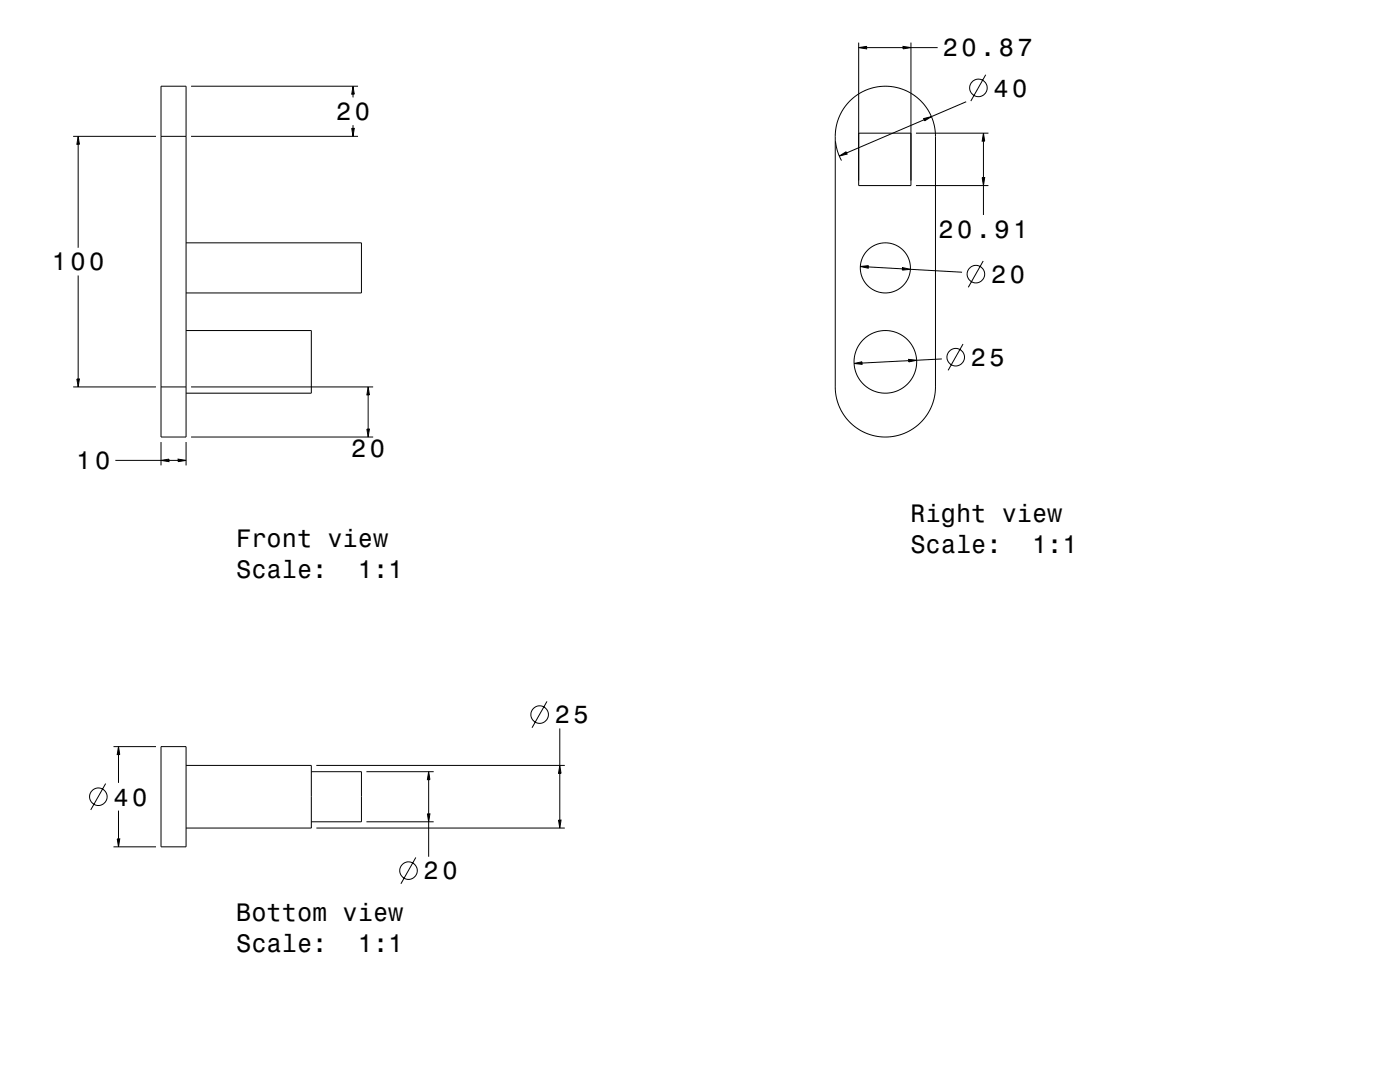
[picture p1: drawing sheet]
<svg xmlns="http://www.w3.org/2000/svg" width="559mm" height="432mm" viewBox="0 0 559 432" stroke-linecap="round" stroke-linejoin="round" font-family="sans-serif">
<g fill="none" stroke="#000" stroke-width=".4">
<path d="M342.7 19l3.2-.5v1zM342.7 17v57.1h20.9v-57.1M345.9 19h14.5M360.4 18.5l3.2 .5-3.2 .5zM363.6 19h10.7M64.3 34.4h10v140h-10zM76.3 34.4h66.6M140.9 34.4l.5 3.2h-1zM140.9 37.6v1.3M393.4 29.8l-5.9 10.5M29.2 54.4h33.1M31.2 54.4l.5 3.2h-1z"/>
<path d="M31.2 57.6v41.3M64.3 54.4h10M76.3 54.4h66.6M140.4 51.2h1l-.5 3.2zM140.9 49.9v1.3M333.5 56.4l.8 3.9 1.6 3.8M339.2 40.4l4.3-3.4 2.7-1.3 2.6-.8 5.5-.5 2.7 .3 2.9 .8 4.9 2.5 4 3.7 1.6 2.3 1.4 2.6 .9 2.6 .6 3-.1 105-.8 3.4-1.2 2.8-1.6 2.8-2.2 2.4-2.2 2-3 1.8-3.3 1.2-3.2 .7h-4l-3.7-.6-3.5-1.4-3.3-2.1-2.9-2.7-2.3-3.3-1.6-3.4-.9-3.9-.1-103.6 .5-3.4 1.2-3.6 1.8-3.3zM342.7 53.1h20.9M365.6 53.1h28.9M368.7 47.3l3.1-.8-2.7 1.8zM368.9 47.8l-31 13.2M385.6 40.6l-13.8 5.9"/>
<path d="M392.5 53.1l.5 3.2h-1zM392.5 56.3v14.6M335 62.3l2.7-1.7 .4 .9zM365.6 74.1h28.9M392 70.9h1l-.5 3.2zM392.5 74.1v11.7M74.3 96.9h70v20h-70M31.2 109.9v41.3M343.4 106.3l3.2-.3-.1 1zM346.6 106.5l13.6 .8M360.2 106.8l3.2 .7-3.2 .3zM363.4 107.5l20.6 1.1"/>
<path d="M392.4 104.2l-5.9 10.5M74.3 131.9h50v25h-50M384.4 137.3l-6 10.5M29.2 154.4h33.1M30.7 151.2h1l-.5 3.2zM64.3 154.4h10M76.3 154.4h72.6M146.9 154.4l.5 3.2h-1zM146.9 157.6v13.6M340.9 145.1l3.1-.7 .1 1zM362.7 143.4l3.2 .4-3.2 .6zM362.7 143.9l-18.6 1"/>
<path d="M375.9 143.2l-10 .6M64.3 176.4v9.3M74.3 176.4v9.3M76.3 174.4h72.6M146.4 171.2h1l-.5 3.2zM46 183.7h18.3M64.3 183.7l3.1-.5v1zM67.4 183.7h3.7M71.1 183.2l3.2 .5-3.2 .5zM218.3 279.9l-5.9 10.5M45.3 298h17M47.3 298l.5 3.1h-1z"/>
<path d="M64.3 298h10v40h-10zM223.4 290.7v14.8M42.2 312.7l-6 10.5M47.3 301.1v11.3M74.3 305.5h50v25h-50M124.3 308h20v20h-20M126.3 305.5h99.1M146.3 308h26.8M171.1 308l.5 3.1h-1zM171.1 311.1v13.7M223.4 305.5l.5 3.1h-1zM223.4 308.6v18.7"/>
<path d="M45.3 338h17M46.8 334.8h1l-.5 3.2zM47.3 323.5v11.3M126.3 330.5h99.1M146.3 328h26.8M170.6 324.8h1l-.5 3.2zM171.1 328v13.9M222.9 327.3h1l-.5 3.2zM166 342.2l-6 10.5"/>
<circle cx="390.5" cy="35.1" r="3.5"/>
<circle cx="353.4" cy="106.9" r="10"/>
<circle cx="389.5" cy="109.4" r="3.5"/>
<circle cx="353.4" cy="144.4" r="12.5"/>
<circle cx="381.5" cy="142.5" r="3.5"/>
<circle cx="215.4" cy="285.2" r="3.5"/>
<circle cx="39.2" cy="317.9" r="3.5"/>
<circle cx="163.1" cy="347.4" r="3.5"/>
</g>
<g fill="#000">
<path d="M342.7 19l3.2-.5v1z" fill-rule="evenodd"/>
<path d="M360.4 18.5l3.2 .5-3.2 .5z" fill-rule="evenodd"/>
<path d="M140.9 34.4l.5 3.2h-1z" fill-rule="evenodd"/>
<path d="M31.2 54.4l.5 3.2h-1z" fill-rule="evenodd"/>
<path d="M140.4 51.2h1l-.5 3.2z" fill-rule="evenodd"/>
<path d="M368.7 47.3l3.1-.8-2.7 1.8z" fill-rule="evenodd"/>
<path d="M392.5 53.1l.5 3.2h-1z" fill-rule="evenodd"/>
<path d="M335 62.3l2.7-1.7 .4 .9z" fill-rule="evenodd"/>
<path d="M392 70.9h1l-.5 3.2z" fill-rule="evenodd"/>
<path d="M343.4 106.3l3.2-.3-.1 1z" fill-rule="evenodd"/>
<path d="M360.2 106.8l3.2 .7-3.2 .3z" fill-rule="evenodd"/>
<path d="M30.7 151.2h1l-.5 3.2z" fill-rule="evenodd"/>
<path d="M146.9 154.4l.5 3.2h-1z" fill-rule="evenodd"/>
<path d="M340.9 145.1l3.1-.7 .1 1z" fill-rule="evenodd"/>
<path d="M362.7 143.4l3.2 .4-3.2 .6z" fill-rule="evenodd"/>
<path d="M146.4 171.2h1l-.5 3.2z" fill-rule="evenodd"/>
<path d="M64.3 183.7l3.1-.5v1z" fill-rule="evenodd"/>
<path d="M71.1 183.2l3.2 .5-3.2 .5z" fill-rule="evenodd"/>
<path d="M47.3 298l.5 3.1h-1z" fill-rule="evenodd"/>
<path d="M171.1 308l.5 3.1h-1z" fill-rule="evenodd"/>
<path d="M223.4 305.5l.5 3.1h-1z" fill-rule="evenodd"/>
<path d="M46.8 334.8h1l-.5 3.2z" fill-rule="evenodd"/>
<path d="M170.6 324.8h1l-.5 3.2z" fill-rule="evenodd"/>
<path d="M222.9 327.3h1l-.5 3.2z" fill-rule="evenodd"/>
</g>
<g font-size="10.1">
<text x="376.3" y="22.5">20.87</text>
<text x="396.6" y="38.6">40</text>
<text x="134.1" y="47.9">20</text>
<text x="374.6" y="94.8">20.91</text>
<text x="20.7" y="107.9">100</text>
<text x="395.6" y="112.9">20</text>
<text x="387.5" y="146">25</text>
<text x="140.2" y="182.2">20</text>
<text x="30.5" y="187.2">10</text>
<text x="363.4" y="208.5">Right view</text>
<text x="94.3" y="218.5">Front view</text>
<text x="363.4" y="220.6">Scale:</text>
<text x="412" y="220.6">1:1</text>
<text x="94.3" y="230.6">Scale:</text>
<text x="142.8" y="230.6">1:1</text>
<text x="221.4" y="288.7">25</text>
<text x="45.3" y="321.5">40</text>
<text x="169.1" y="350.9">20</text>
<text x="94.3" y="367.7">Bottom view</text>
<text x="94.3" y="379.8">Scale:</text>
<text x="142.8" y="379.8">1:1</text>
</g>
</svg>
